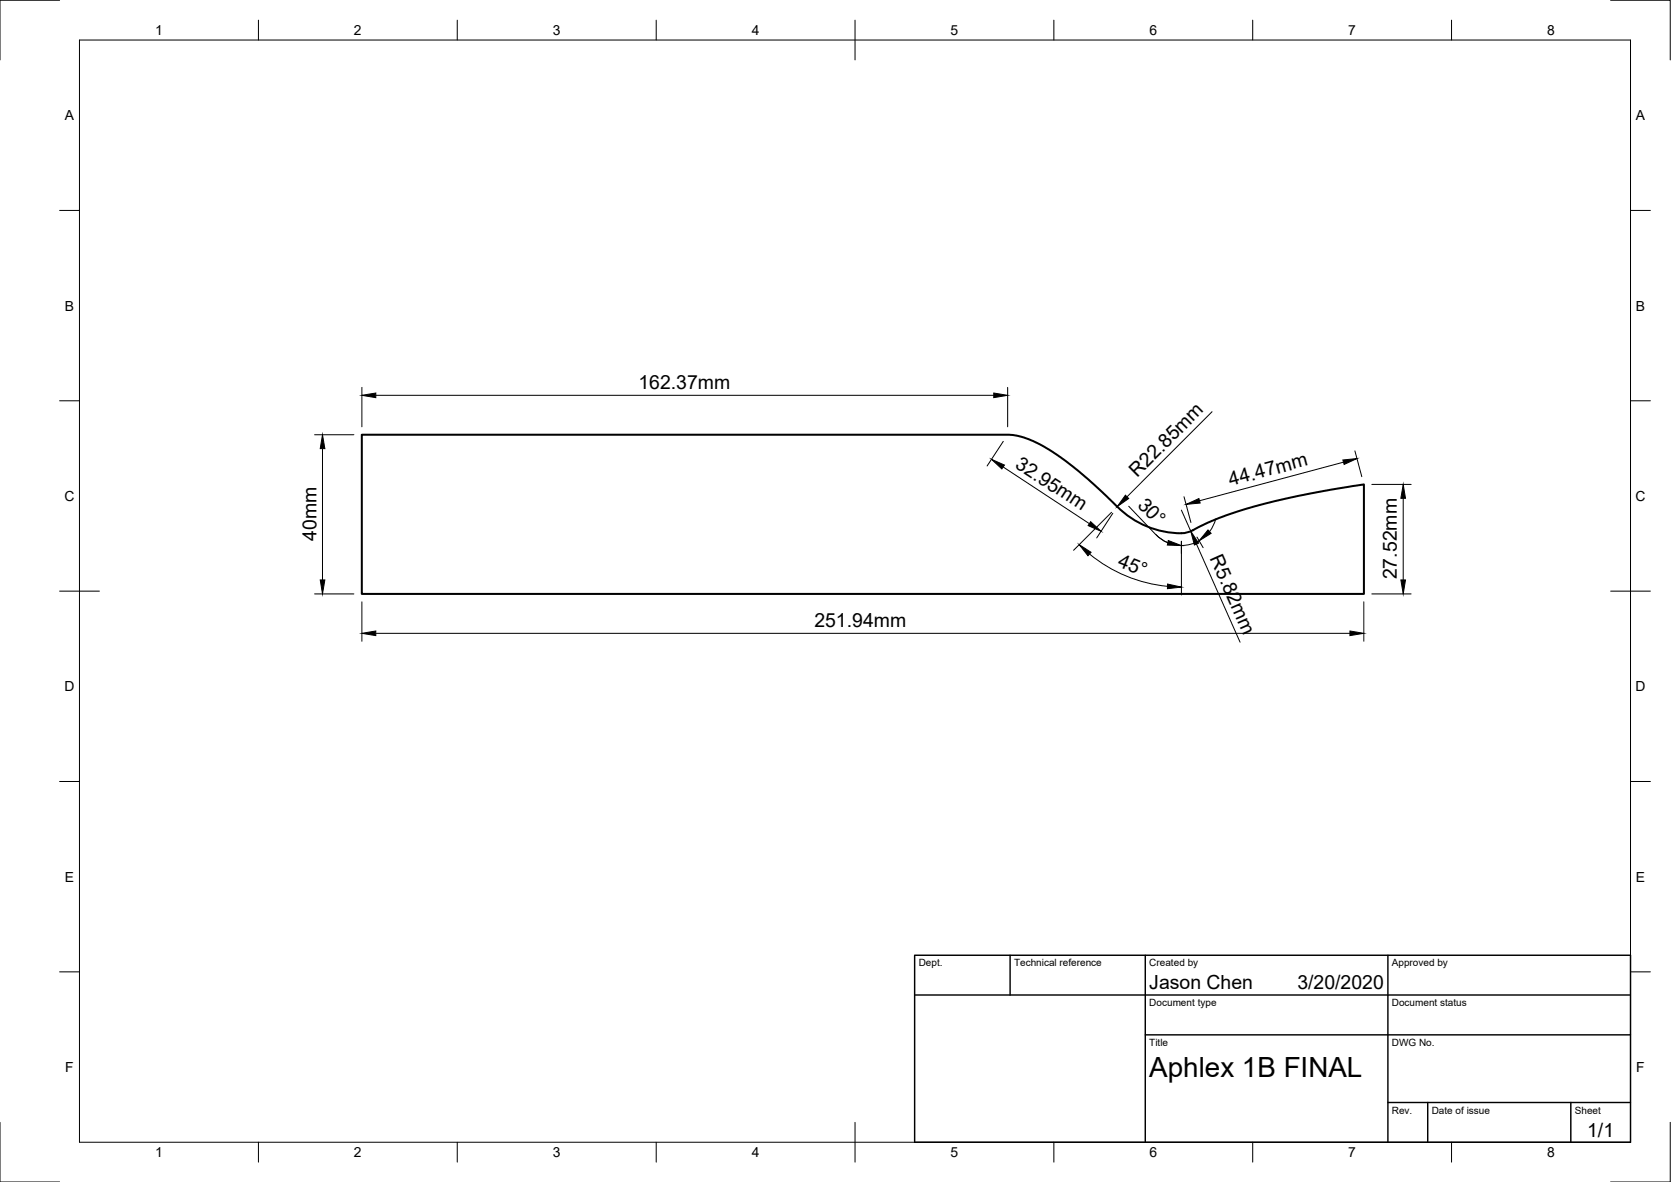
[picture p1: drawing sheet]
<svg xmlns="http://www.w3.org/2000/svg" width="420mm" height="297mm" viewBox="0 0 420 297" stroke-linecap="round" stroke-linejoin="round" font-family="sans-serif">
<!-- layer: Visible -->
<path d="M280.9 127.3l-7.5-7-3.9-3.3-4.1-2.9a23.3 23.3 0 0 0-12-4.9h-162.4v40.1h251.9v-27.6l-13.5 2.3-12.7 2.9-5.1 1.5-5 1.7-2.9 1.2-3.7 2M280.9 127.3a22.3 22.3 0 0 0 17.2 6.6l1.9-.7" fill="none" stroke="#000" stroke-width=".51"/>
<!-- layer: Border -->
<g fill="none" stroke="#000" stroke-width=".25">
<path d="M15 .1h-15v15M20 10.1h390v276.9h-390zM65 5.1v5M115 5.1v5M165 5.1v5M215 5.1v10M265 5.1v5M315 5.1v5M365 5.1v5M405 .1h15v15M15 52.9h5M410 52.9h5"/>
<path d="M15 100.7h5M410 100.7h5M15 148.6h10M405 148.6h10M15 196.4h5M410 196.4h5M15 244.2h5M410 244.2h5M0 282.1v14.9h15M65 287v5M115 287v5M165 287v5"/>
<path d="M215 282.1v9.9M265 287v5M315 287v5M365 287v5M420 282.1v14.9h-15"/>
</g>
<!-- layer: TitleBlock -->
<path d="M230 240.1h180v46.9h-180zM230 250h180M254 240.1v9.9M288 240.1v46.9M349 240.1v46.9M288 260.1h122M349 277.1h61M359 277.1v9.9M395 277.1v9.9" fill="none" stroke="#000" stroke-width=".36"/>
<!-- layer: Dimensions -->
<g fill="none" stroke="#000" stroke-width=".25">
<path d="M91 97.4v9.9M94.5 99.3h155.4M253.4 97.4v9.9M79.1 109.2h9.9M81.1 112.7v33M252.2 117.4l21.7 14.2M252.3 110.9l-4.1 6.2M304.8 103.5l-21.4 21.3M337.8 116.1l-36.2 9.7M340.7 113.3l1.7 6.5M273.9 139.2a36.4 36.4 0 0 0 19.7 8.1M279.5 128.7l-9.6 9.6"/>
<path d="M279.8 129l-4 6.2M283.8 127.2l6.8 7.1a8.9 8.9 0 0 0 10.9 1.6M290.7 134.4l1.4 1.2 1.5 .8M297.1 136v13.5M297.1 128.2l2.3 5.3M297.7 124.8l1.7 6.5M300.8 136.7l11 24.7M301 135l1.5 2.6M305.7 130.4l-.6 1.7-1 1.5M344.9 121.7h9.9M352.8 125.2v20.5M79.1 149.3h9.9"/>
<path d="M91 151.2v9.9M94.5 159.2h244.9M342.9 151.2v9.9M344.9 149.3h9.9"/>
</g>
<g fill="#000" stroke="#000" stroke-width=".25">
<path d="M91 99.3l3.5-.5v1.1zM249.9 98.8l3.5 .5-3.5 .6zM81.1 109.2l.6 3.5h-1.2zM249.3 115.4l3.3 1.5-.7 .9zM337.7 115.6l3.5-.4-3.2 1.5zM271.4 136.9l2.9 1.9-.7 .9zM274.2 131.1l2.6 2.4-3.2-1.4zM283 124.4l.8 .9-2.9 2zM293.8 135.8l3.3 1.3-3.6-.1zM299.4 133.5l2 3-1.1 .5zM298.2 126.8l3.3-1.5 .3 1.1zM303.7 133.2l.8 .8-3 1.9z"/>
<path d="M352.8 121.7l.6 3.5h-1.2zM80.5 145.7h1.2l-.6 3.6zM91 159.2l3.5-.6v1.1zM293.6 146.8l3.5 .7-3.6 .4zM339.4 158.6l3.5 .6-3.5 .5zM352.2 145.7h1.2l-.6 3.6z"/>
</g>
<text font-size="7" x="289" y="270.6">Aphlex 1B FINAL</text>
<g font-size="4.9">
<text x="160.5" y="97.8">162.37mm</text>
<text x="255" y="117.3" transform="rotate(33 255 117.3)">32.95mm</text>
<text x="285.9" y="120.1" transform="rotate(-45 285.9 120.1)">R22.85mm</text>
<text x="309.4" y="122.2" transform="rotate(-15 309.4 122.2)">44.47mm</text>
<text x="285.8" y="127.1" transform="rotate(46 285.8 127.1)">30°</text>
<text x="79.5" y="135.9" transform="rotate(-90 79.5 135.9)">40mm</text>
<text x="280.8" y="142.1" transform="rotate(22 280.8 142.1)">45°</text>
<text x="304.1" y="140.3" transform="rotate(66 304.1 140.3)">R5.82mm</text>
<text x="351.3" y="145.6" transform="rotate(-90 351.3 145.6)">27.52mm</text>
<text x="204.8" y="157.6">251.94mm</text>
<text x="289" y="248.5">Jason Chen</text>
<text x="326.2" y="248.5">3/20/2020</text>
<text x="399.1" y="285.7">1/1</text>
</g>
<g font-size="3.5">
<text x="39" y="8.8">1</text>
<text x="89" y="8.8">2</text>
<text x="139" y="8.8">3</text>
<text x="189" y="8.8">4</text>
<text x="239" y="8.8">5</text>
<text x="289" y="8.8">6</text>
<text x="339" y="8.8">7</text>
<text x="389" y="8.8">8</text>
<text x="16.3" y="30.2">A</text>
<text x="411.3" y="30.2">A</text>
<text x="16.3" y="78">B</text>
<text x="411.3" y="78">B</text>
<text x="16.2" y="125.9">C</text>
<text x="411.2" y="125.9">C</text>
<text x="16.2" y="173.7">D</text>
<text x="411.2" y="173.7">D</text>
<text x="16.3" y="221.6">E</text>
<text x="411.3" y="221.6">E</text>
<text x="16.4" y="269.4">F</text>
<text x="411.4" y="269.4">F</text>
<text x="39" y="290.8">1</text>
<text x="89" y="290.8">2</text>
<text x="139" y="290.8">3</text>
<text x="189" y="290.8">4</text>
<text x="239" y="290.8">5</text>
<text x="289" y="290.8">6</text>
<text x="339" y="290.8">7</text>
<text x="389" y="290.8">8</text>
</g>
<g font-size="2.5">
<text x="231" y="242.9">Dept.</text>
<text x="255" y="242.9">Technical reference</text>
<text x="289" y="242.9">Created by</text>
<text x="350" y="242.9">Approved by</text>
<text x="289" y="252.8">Document type</text>
<text x="350" y="252.8">Document status</text>
<text x="289" y="262.9">Title</text>
<text x="350" y="262.9">DWG No.</text>
<text x="350" y="279.9">Rev.</text>
<text x="360" y="279.9">Date of issue</text>
<text x="396" y="279.9">Sheet</text>
</g>
</svg>
